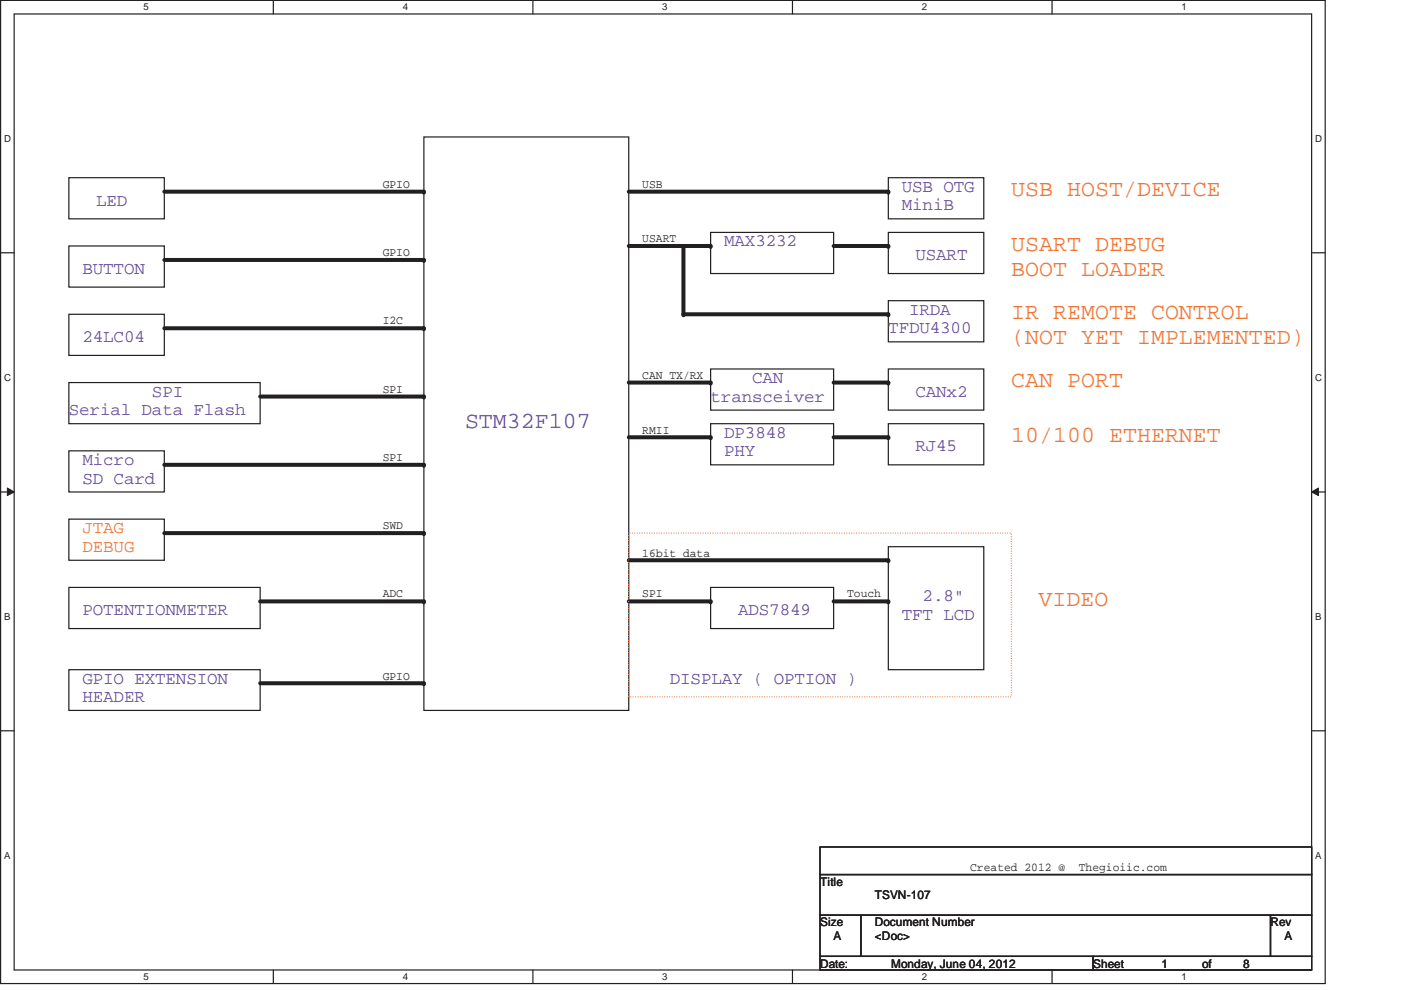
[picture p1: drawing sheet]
<svg xmlns="http://www.w3.org/2000/svg" width="297mm" height="210mm" viewBox="0 0 297 210" stroke-linecap="round" stroke-linejoin="round" font-family="sans-serif">
<path d="M.1 .1h280.9v208.4h-280.9zM3 3h275.1v202.7h-275.1z" fill="none" stroke="#221f20" stroke-width=".25"/>
<g fill="#fff">
<path d="M30.4 .4h1.1v2.3h-1.1z"/>
<path d="M30.4 206h1.1v2.3h-1.1z"/>
</g>
<path d="M58 .1v2.9M58 205.7v2.8" fill="none" stroke="#221f20" stroke-width=".25"/>
<g fill="#fff">
<path d="M85.4 .4h1.1v2.3h-1.1z"/>
<path d="M85.4 206h1.1v2.3h-1.1z"/>
</g>
<path d="M113 .1v2.9M113 205.7v2.8" fill="none" stroke="#221f20" stroke-width=".25"/>
<g fill="#fff">
<path d="M140.4 .4h1.1v2.3h-1.1z"/>
<path d="M140.4 206h1.1v2.3h-1.1z"/>
</g>
<path d="M168 .1v2.9M168 205.7v2.8" fill="none" stroke="#221f20" stroke-width=".25"/>
<g fill="#fff">
<path d="M195.5 .4h1.1v2.3h-1.1z"/>
<path d="M195.5 206h1.1v2.3h-1.1z"/>
</g>
<path d="M223.1 .1v2.9M223.1 205.7v2.8" fill="none" stroke="#221f20" stroke-width=".25"/>
<g fill="#fff">
<path d="M250.5 .4h1.1v2.3h-1.1z"/>
<path d="M250.5 206h1.1v2.3h-1.1z"/>
<path d="M.9 28.3h1.4v2.3h-1.4z"/>
<path d="M278.9 28.3h1.4v2.3h-1.4z"/>
<path d="M.9 78.9h1.4v2.3h-1.4z"/>
<path d="M278.9 78.9h1.4v2.3h-1.4z"/>
</g>
<path d="M.1 53.6h2.9M278.1 53.6h2.9" fill="none" stroke="#221f20" stroke-width=".25"/>
<g fill="#fff">
<path d="M.9 129.6h1.3v2.3h-1.3z"/>
<path d="M278.9 129.6h1.3v2.3h-1.3z"/>
</g>
<path d="M.1 104.3h2.9M278.1 104.3h2.9" fill="none" stroke="#221f20" stroke-width=".25"/>
<path d="M1.6 103.5l1.4 .8-1.4 .8z" fill="#221f20"/>
<path d="M1.6 103.5l1.4 .8-1.4 .8z" fill="none" stroke="#221f20" stroke-width=".21"/>
<path d="M278.1 104.3l1.4-.8v1.6z" fill="#221f20"/>
<path d="M278.1 104.3l1.4-.8v1.6z" fill="none" stroke="#221f20" stroke-width=".21"/>
<g fill="#fff">
<path d="M.9 180.3h1.3v2.2h-1.3z"/>
<path d="M278.9 180.3h1.2v2.2h-1.2z"/>
</g>
<path d="M89.9 29h43.4v121.6h-43.4zM.1 154.9h2.9M278.1 154.9h2.9" fill="none" stroke="#221f20" stroke-width=".25"/>
<path d="M133.3 40.6h55" fill="none" stroke="#221f20" stroke-width=".85"/>
<circle cx="188.3" cy="40.6" r=".42" fill="#221f20"/>
<path d="M188.3 37.7h20.3v8.7h-20.3zM188.3 78.2h20.3v8.8h-20.3z" fill="none" stroke="#221f20" stroke-width=".25"/>
<path d="M133.3 81.1h17.4" fill="none" stroke="#221f20" stroke-width=".85"/>
<circle cx="150.7" cy="81.1" r=".42" fill="#221f20"/>
<path d="M150.7 89.8h26v8.8h-26z" fill="none" stroke="#221f20" stroke-width=".25"/>
<path d="M133.3 92.7h17.4" fill="none" stroke="#221f20" stroke-width=".85"/>
<circle cx="150.7" cy="92.7" r=".42" fill="#221f20"/>
<path d="M176.7 92.7h11.6" fill="none" stroke="#221f20" stroke-width=".85"/>
<circle cx="188.3" cy="92.7" r=".42" fill="#221f20"/>
<path d="M150.7 78.2h26v8.8h-26zM188.3 89.8h20.3v8.8h-20.3z" fill="none" stroke="#221f20" stroke-width=".25"/>
<path d="M176.7 81.1h11.6" fill="none" stroke="#221f20" stroke-width=".85"/>
<circle cx="188.3" cy="81.1" r=".42" fill="#221f20"/>
<path d="M150.7 49.3h26v8.7h-26z" fill="none" stroke="#221f20" stroke-width=".25"/>
<path d="M133.3 52.2h17.4" fill="none" stroke="#221f20" stroke-width=".85"/>
<circle cx="150.7" cy="52.2" r=".42" fill="#221f20"/>
<path d="M188.3 49.3h20.3v8.7h-20.3z" fill="none" stroke="#221f20" stroke-width=".25"/>
<path d="M176.7 52.2h11.6" fill="none" stroke="#221f20" stroke-width=".85"/>
<circle cx="188.3" cy="52.2" r=".42" fill="#221f20"/>
<path d="M188.3 115.9h20.3v26.1h-20.3z" fill="none" stroke="#221f20" stroke-width=".25"/>
<path d="M133.3 118.8h55" fill="none" stroke="#221f20" stroke-width=".85"/>
<circle cx="188.3" cy="118.8" r=".42" fill="#221f20"/>
<path d="M150.7 124.5h26v8.8h-26z" fill="none" stroke="#221f20" stroke-width=".25"/>
<path d="M133.3 127.5h17.4" fill="none" stroke="#221f20" stroke-width=".85"/>
<circle cx="150.7" cy="127.5" r=".42" fill="#221f20"/>
<path d="M176.7 127.5h11.6" fill="none" stroke="#221f20" stroke-width=".85"/>
<circle cx="188.3" cy="127.5" r=".42" fill="#221f20"/>
<path d="M133.3 113h81.1v34.7h-81.1z" fill="none" stroke="#f27633" stroke-width=".25" stroke-dasharray="0 .5"/>
<path d="M188.3 63.8h20.3v8.7h-20.3z" fill="none" stroke="#221f20" stroke-width=".25"/>
<path d="M144.9 52.2v14.4" fill="none" stroke="#221f20" stroke-width=".85"/>
<circle cx="144.9" cy="66.6" r=".42" fill="#221f20"/>
<path d="M144.9 66.6h43.4" fill="none" stroke="#221f20" stroke-width=".85"/>
<circle cx="188.3" cy="66.6" r=".42" fill="#221f20"/>
<path d="M34.8 40.6h55.1" fill="none" stroke="#221f20" stroke-width=".85"/>
<circle cx="89.9" cy="40.6" r=".42" fill="#221f20"/>
<path d="M14.6 37.7h20.2v8.7h-20.2zM14.6 52.2h20.2v8.7h-20.2z" fill="none" stroke="#221f20" stroke-width=".25"/>
<path d="M34.8 55.1h55.1" fill="none" stroke="#221f20" stroke-width=".85"/>
<circle cx="89.9" cy="55.1" r=".42" fill="#221f20"/>
<path d="M14.6 66.6h20.2v8.8h-20.2z" fill="none" stroke="#221f20" stroke-width=".25"/>
<path d="M34.8 69.6h55.1" fill="none" stroke="#221f20" stroke-width=".85"/>
<circle cx="89.9" cy="69.6" r=".42" fill="#221f20"/>
<path d="M14.6 81.1h40.6v8.7h-40.6z" fill="none" stroke="#221f20" stroke-width=".25"/>
<path d="M55.2 84.1h34.7" fill="none" stroke="#221f20" stroke-width=".85"/>
<circle cx="89.9" cy="84.1" r=".42" fill="#221f20"/>
<path d="M14.6 95.6h20.2v8.7h-20.2z" fill="none" stroke="#221f20" stroke-width=".25"/>
<path d="M34.8 98.6h55.1" fill="none" stroke="#221f20" stroke-width=".85"/>
<circle cx="89.9" cy="98.6" r=".42" fill="#221f20"/>
<path d="M14.6 110.1h20.2v8.7h-20.2z" fill="none" stroke="#221f20" stroke-width=".25"/>
<path d="M34.8 113h55.1" fill="none" stroke="#221f20" stroke-width=".85"/>
<circle cx="89.9" cy="113" r=".42" fill="#221f20"/>
<path d="M14.6 142h40.6v8.6h-40.6z" fill="none" stroke="#221f20" stroke-width=".25"/>
<path d="M55.2 144.9h34.7" fill="none" stroke="#221f20" stroke-width=".85"/>
<circle cx="89.9" cy="144.9" r=".42" fill="#221f20"/>
<path d="M14.6 124.5h40.6v8.8h-40.6z" fill="none" stroke="#221f20" stroke-width=".25"/>
<path d="M55.2 127.5h34.7" fill="none" stroke="#221f20" stroke-width=".85"/>
<circle cx="89.9" cy="127.5" r=".42" fill="#221f20"/>
<path d="M173.9 179.6h104.2v5.8h-104.2zM173.9 185.4h104.2v8.7h-104.2zM173.9 194.1h8.6v8.7h-8.6zM182.5 194.1h86.9v8.7h-86.9zM269.4 194.1h8.7v8.7h-8.7zM173.9 202.8h57.9v2.9h-57.9zM231.8 202.8h46.3v2.9h-46.3z" fill="none" stroke="#221f20" stroke-width=".25"/>
<g font-size="4.9" fill="#f27633">
<text x="214.4" y="41.6">USB HOST/DEVICE</text>
<text x="214.4" y="53.2">USART DEBUG</text>
<text x="214.4" y="58.4">BOOT LOADER</text>
<text x="214.4" y="67.6">IR REMOTE CONTROL</text>
<text x="214.4" y="72.9">(NOT YET IMPLEMENTED)</text>
<text x="214.4" y="82.1">CAN PORT</text>
<text x="214.4" y="93.7">10/100 ETHERNET</text>
<text x="220.2" y="128.4">VIDEO</text>
</g>
<text font-size="4.9" fill="#63489d" x="98.6" y="90.8">STM32F107</text>
<g font-size="3.7" fill="#63489d">
<text x="191.2" y="40.6">USB OTG</text>
<text x="20.4" y="43.6">LED</text>
<text x="191.2" y="44.6">MiniB</text>
<text x="153.5" y="52.2">MAX3232</text>
<text x="17.5" y="58.1">BUTTON</text>
<text x="194.1" y="55.1">USART</text>
<text x="188.3" y="70.7">TFDU4300</text>
<text x="192.7" y="66.7">IRDA</text>
<text x="17.5" y="72.6">24LC04</text>
<text x="159.5" y="81.2">CAN</text>
<text x="14.6" y="88.1">Serial Data Flash</text>
<text x="32.2" y="84.1">SPI</text>
<text x="150.7" y="85.2">transceiver</text>
<text x="194.1" y="84.1">CANx2</text>
<text x="153.5" y="92.8">DP3848</text>
<text x="194.1" y="95.7">RJ45</text>
<text x="17.5" y="98.6">Micro</text>
<text x="153.5" y="96.8">PHY</text>
<text x="17.5" y="102.5">SD Card</text>
<text x="17.5" y="130.5">POTENTIONMETER</text>
<text x="156.5" y="130.5">ADS7849</text>
<text x="191.2" y="131.5">TFT LCD</text>
<text x="195.6" y="127.5">2.8&quot;</text>
<text x="17.5" y="144.9">GPIO EXTENSION</text>
<text x="17.5" y="148.9">HEADER</text>
<text x="142" y="144.9">DISPLAY ( OPTION )</text>
</g>
<g font-size="3.7" fill="#f27633">
<text x="17.5" y="113">JTAG</text>
<text x="17.5" y="117">DEBUG</text>
</g>
<g font-size="2.5" fill="#221f20">
<text x="81.1" y="39.8">GPIO</text>
<text x="136.2" y="39.8">USB</text>
<text x="136.2" y="51.4">USART</text>
<text x="81.1" y="54.3">GPIO</text>
<text x="81.1" y="68.7">I2C</text>
<text x="81.1" y="83.2">SPI</text>
<text x="136.2" y="80.3">CAN TX/RX</text>
<text x="136.2" y="91.9">RMII</text>
<text x="81.1" y="97.7">SPI</text>
<text x="81.1" y="112.2">SWD</text>
<text x="136.2" y="118">16bit data</text>
<text x="81.1" y="126.7">ADC</text>
<text x="136.2" y="126.7">SPI</text>
<text x="179.6" y="126.7">Touch</text>
<text x="81.1" y="144.1">GPIO</text>
<text x="205.7" y="184.6">Created 2012 @</text>
<text x="228.7" y="184.6">Thegioiic.com</text>
<text x="173.9" y="187.8">Title</text>
<text x="185.5" y="190.7">TSVN-107</text>
<text x="173.9" y="196.4">Size</text>
<text x="185.5" y="196.4">Document Number</text>
<text x="269.4" y="196.4">Rev</text>
<text x="176.7" y="199.3">A</text>
<text x="185.5" y="199.3">&lt;Doc&gt;</text>
<text x="272.3" y="199.3">A</text>
<text x="173.9" y="205.1">Date:</text>
<text x="188.9" y="205.1">Monday, June 04, 2012</text>
<text x="231.8" y="205.1">Sheet</text>
<text x="246.3" y="205.1">1</text>
<text x="254.9" y="205.1">of</text>
<text x="263.6" y="205.1">8</text>
</g>
<g font-size="2" fill="#221f20">
<text x="30.4" y="2.2">5</text>
<text x="85.4" y="2.2">4</text>
<text x="140.4" y="2.2">3</text>
<text x="195.4" y="2.2">2</text>
<text x="250.5" y="2.2">1</text>
<text x=".9" y="30.1">D</text>
<text x="278.8" y="30.1">D</text>
<text x=".9" y="80.7">C</text>
<text x="278.8" y="80.7">C</text>
<text x=".9" y="131.4">B</text>
<text x="278.8" y="131.4">B</text>
<text x=".9" y="182">A</text>
<text x="278.8" y="182">A</text>
<text x="30.4" y="207.8">5</text>
<text x="85.4" y="207.8">4</text>
<text x="140.4" y="207.8">3</text>
<text x="195.4" y="207.8">2</text>
<text x="250.5" y="207.8">1</text>
</g>
</svg>
